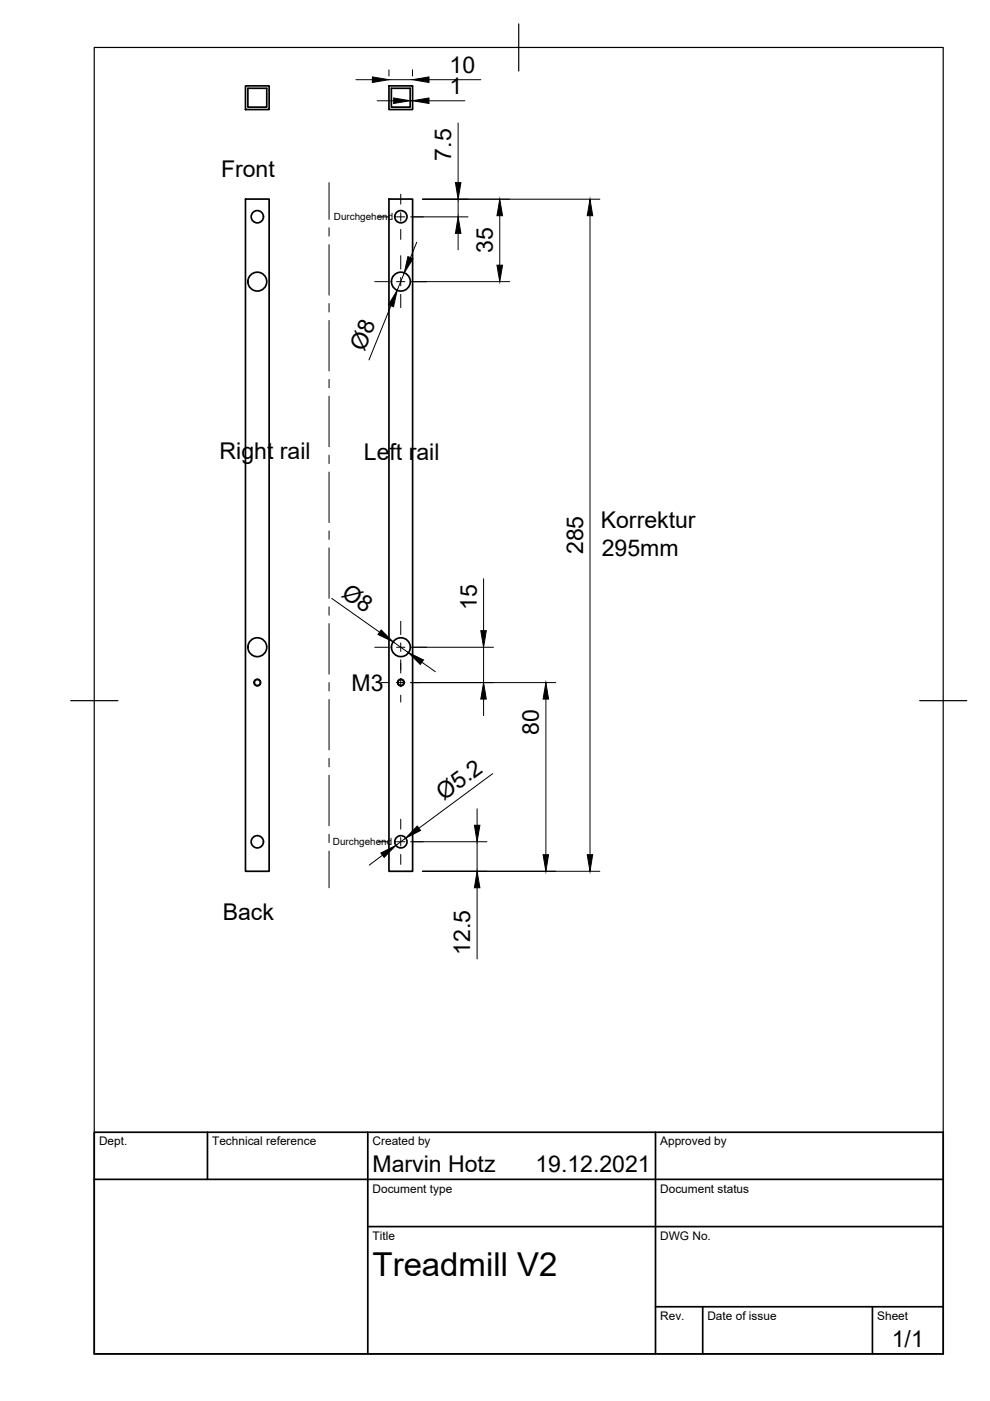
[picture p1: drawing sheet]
<svg xmlns="http://www.w3.org/2000/svg" width="210mm" height="297mm" viewBox="0 0 210 297" stroke-linecap="round" stroke-linejoin="round" font-family="sans-serif">
<!-- layer: Visible -->
<g fill="none" stroke="#000" stroke-width=".36">
<path d="M52 18.2h5.1v5h-5.1zM52.6 18.7h4v4h-4zM82.5 18.2h5v5h-5zM83 18.7h4v4h-4zM52 42.2h5.1v142.5h-5.1zM82.5 42.2h5v142.5h-5z"/>
<circle cx="54.6" cy="45.9" r="1.3"/>
<circle cx="54.6" cy="59.7" r="2"/>
<circle cx="85" cy="45.9" r="1.3"/>
<circle cx="85" cy="59.7" r="2"/>
<circle cx="54.6" cy="137.2" r="2"/>
<circle cx="85" cy="137.2" r="2"/>
<circle cx="54.6" cy="144.7" r=".62"/>
<circle cx="85" cy="144.7" r=".62"/>
<circle cx="54.6" cy="178.5" r="1.3"/>
<circle cx="85" cy="178.5" r="1.3"/>
</g>
<!-- layer: Visible Narrow -->
<g fill="none" stroke="#000" stroke-width=".21">
<circle cx="54.6" cy="144.7" r=".77"/>
<circle cx="85" cy="144.7" r=".77"/>
</g>
<!-- layer: Border -->
<path d="M20 10.1h180v276.9h-180zM110 5.1v10M15 148.6h10M195 148.6h10" fill="none" stroke="#000" stroke-width=".25"/>
<!-- layer: TitleBlock -->
<path d="M20 240.1h180v46.9h-180zM20 250h180M44 240.1v9.9M78 240.1v46.9M139 240.1v46.9M78 260.1h122M139 277.1h61M149 277.1v9.9M185 277.1v9.9" fill="none" stroke="#000" stroke-width=".36"/>
<!-- layer: FD_Dimensions -->
<g fill="none" stroke="#000" stroke-width=".21">
<path d="M75.5 16.9h3.5M82.5 14.8v1.3M82.5 16.9h5M87.5 14.8v1.3M91 16.9h10.9M80 21.4h3.5M87 21.4h.5M91 21.4h7.6M97.1 26.1v12.6M85.7 57.9l-1.5 3.7M87.1 46h12.1M87.1 59.7h21"/>
<path d="M88.3 51.4l-1.3 3.2M89.6 42.2h37.6M97.1 42.2v3.8M97.1 49.5v3.5M106 45.7v10.5M125.1 45.7v135.5M82.9 64.8l-4.7 11.5M70.3 126.9l10.2 7.1M83.3 136.1l3.3 2.3M87.1 137.2h17.5M102.5 122.7v11M102.5 137.2v7.5"/>
<path d="M87.1 144.7h30.7M89.5 140.4l2.8 2M102.5 148.2v3.5M115.7 148.2v33M86 177.7l-2.1 1.5M87.1 178.5h16.2M101.2 171.5v3.5M101.2 178.5v6.2M104.5 164l-15.7 11.6M81.1 181.3l-2.8 2.1M89.6 184.7h37.6M101.2 188.2v15.1"/>
</g>
<g fill="#000" stroke="#000" stroke-width=".21">
<path d="M79 16.3l3.5 .6-3.5 .6zM87.5 16.9l3.5-.6v1.2zM83.5 20.8l3.5 .6-3.5 .5zM87.5 21.4l3.5-.6v1.1zM96.6 38.7h1.1l-.6 3.5zM86.5 54.4l1.1 .4-1.9 3.1zM97.1 46l.6 3.5h-1.1zM106 42.2l.6 3.5h-1.2zM105.4 56.2h1.2l-.6 3.5zM125.1 42.2l.6 3.5h-1.2zM84.2 61.6l-.8 3.4-1-.4zM80.8 133.6l2.5 2.5-3.2-1.6z"/>
<path d="M86.6 138.4l3.2 1.5-.7 1zM101.9 133.7h1.2l-.6 3.5zM102.5 144.7l.6 3.5h-1.2zM115.7 144.7l.6 3.5h-1.2zM88.5 175.1l.7 1-3.2 1.6zM100.6 175h1.1l-.5 3.5zM80.8 180.9l3.1-1.7-2.5 2.6zM101.2 184.7l.5 3.5h-1.1zM115.1 181.2h1.2l-.6 3.5zM124.5 181.2h1.2l-.6 3.5z"/>
</g>
<!-- layer: Smart Centers -->
<g fill="none" stroke="#000" stroke-width=".21">
<path d="M69.8 38.7v7.8M69.8 48.3v1.8M69.8 51.9v10.7M79.5 59.7h2.8M80.2 46h2.1M84.1 46h1.8M84.1 59.7h1.8M85 41.2v2.1M85 45.1v1.8M85 48.6v2.2M85 54.2v2.9M85 58.8v1.8"/>
<path d="M87.7 46h2.1M87.7 59.7h2.8M69.8 64.4v1.8M69.8 67.9v10.7M85 62.4v2.8M69.8 80.4v1.8M69.8 84v10.7M69.8 96.5v1.8M69.8 100.1v10.7M69.8 112.6v1.8M69.8 116.1v10.8M69.8 128.7v1.7"/>
<path d="M69.8 132.2v10.7M79.5 137.2h2.8M84.1 137.2h1.8M85 131.7v2.8M85 136.3v1.8M85 139.9v2.8M87.7 137.2h2.8M69.8 144.7v1.8M69.8 148.3v10.7M80.8 144.7h1.5M84.1 144.7h1.8M85 143.8v1.8"/>
<path d="M85 147.4v1.5M87.7 144.7h1.4M69.8 160.8v1.8M69.8 164.4v10.7M69.8 176.9v1.8M80.2 178.5h2.1M84.1 178.5h1.8M85 173.7v2.1M85 177.6v1.8M87.7 178.5h2.1M69.8 180.5v7.7M85 181.2v2.1"/>
</g>
<text font-size="7" x="79" y="270.6">Treadmill V2</text>
<g font-size="4.9">
<text x="95.3" y="15.4">10</text>
<text x="95.3" y="19.9">1</text>
<text x="95.7" y="34.1" transform="rotate(-90 95.7 34.1)">7.5</text>
<text x="46.9" y="37.4">Front</text>
<text x="104.5" y="53.7" transform="rotate(-90 104.5 53.7)">35</text>
<text x="77.3" y="74.6" transform="rotate(-68 77.3 74.6)">Ø8</text>
<text x="46.6" y="97.3">Right rail</text>
<text x="77.2" y="97.5">Left rail</text>
<text x="127.4" y="111.9">Korrektur</text>
<text x="123.6" y="117.5" transform="rotate(-90 123.6 117.5)">285</text>
<text x="127.6" y="117.8">295mm</text>
<text x="72.2" y="126.3" transform="rotate(35 72.2 126.3)">Ø8</text>
<text x="101.1" y="129.4" transform="rotate(-90 101.1 129.4)">15</text>
<text x="74.5" y="146.5">M3</text>
<text x="114.3" y="155.9" transform="rotate(-90 114.3 155.9)">80</text>
<text x="94.1" y="169.8" transform="rotate(-37 94.1 169.8)">Ø5.2</text>
<text x="47.2" y="195.1">Back</text>
<text x="99.7" y="202.4" transform="rotate(-90 99.7 202.4)">12.5</text>
<text x="79" y="248.5">Marvin Hotz</text>
<text x="113.5" y="248.5">19.12.2021</text>
<text x="189.1" y="285.7">1/1</text>
</g>
<g font-size="2.5">
<text x="21" y="242.9">Dept.</text>
<text x="45" y="242.9">Technical reference</text>
<text x="79" y="242.9">Created by</text>
<text x="140" y="242.9">Approved by</text>
<text x="79" y="252.8">Document type</text>
<text x="140" y="252.8">Document status</text>
<text x="79" y="262.9">Title</text>
<text x="140" y="262.9">DWG No.</text>
<text x="140" y="279.9">Rev.</text>
<text x="150" y="279.9">Date of issue</text>
<text x="186" y="279.9">Sheet</text>
</g>
<g font-size="2.1">
<text x="70.8" y="46.7">Durchgehend</text>
<text x="70.6" y="179.2">Durchgehend</text>
</g>
</svg>
